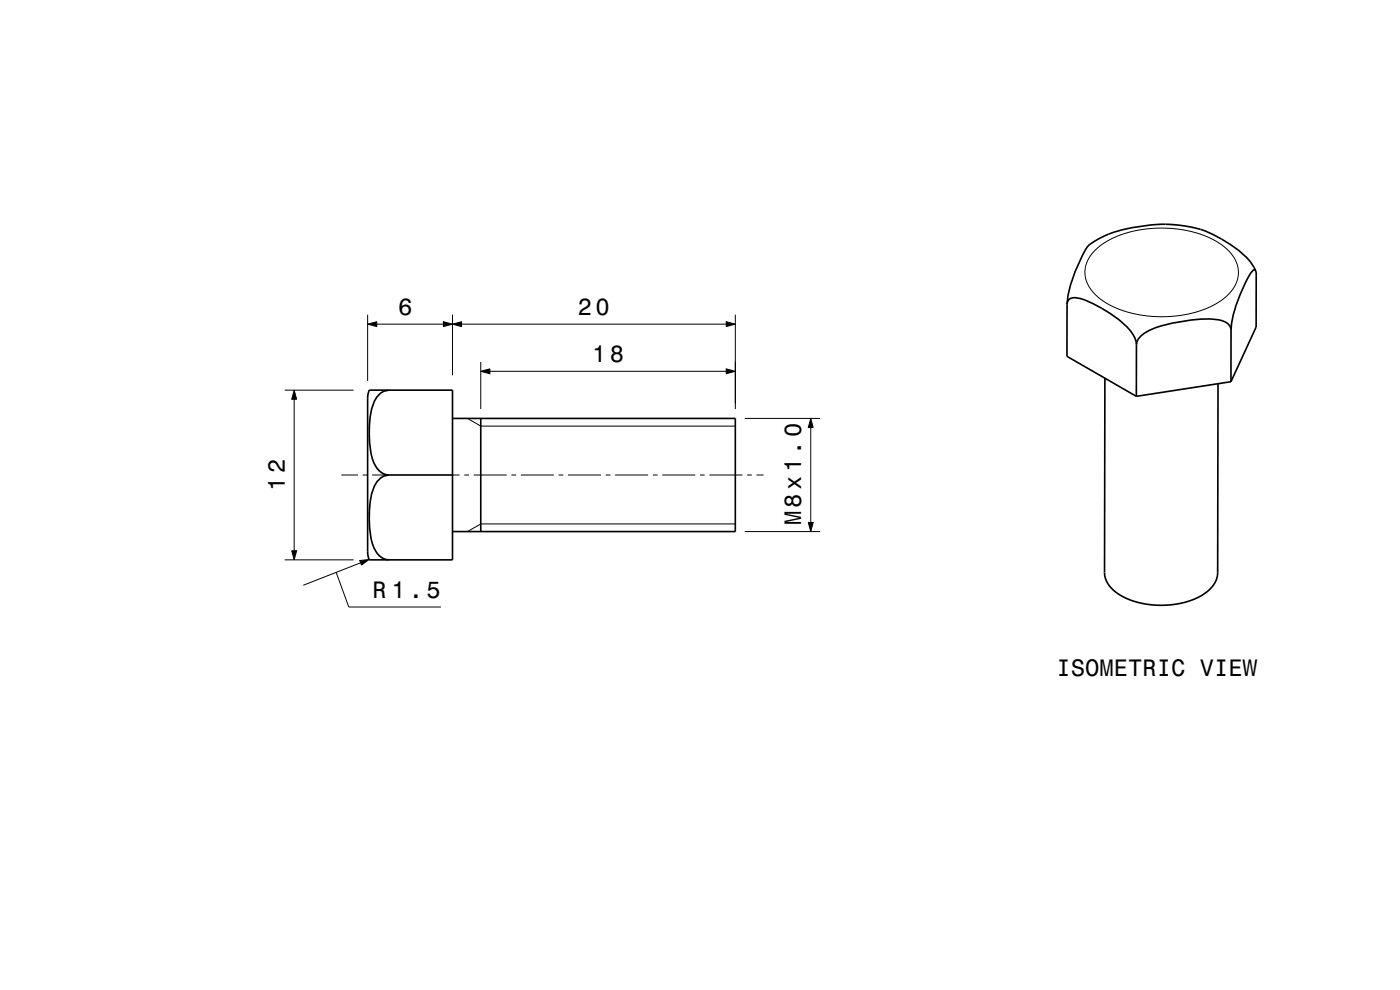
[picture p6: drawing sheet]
<svg xmlns="http://www.w3.org/2000/svg" width="297mm" height="210mm" viewBox="0 0 297 210" stroke-linecap="round" stroke-linejoin="round" font-family="sans-serif">
<g fill="none" stroke="#000" stroke-width=".21">
<path d="M232.4 53l1.7-1.4 1.8-1 2.2-.9 2.7-.7 2.7-.5 2.7-.1 2.7 .1 2.7 .4 2.3 .5 2.5 1 1.9 1 1.9 1.3 1.2 1.5 .9 1.5 .4 1.5-.1 1.6-.7 2-1.6 1.9-2.3 1.7-2.5 1.2-3.4 1-3.6 .5-3.5 .1-3.4-.4-3.2-.9-3-1.2-2.3-1.6-1.8-1.9-1-2-.1-2.1 .7-2.1zM78 68.8l1.9-.6v1.1zM78 66.8v14M79.9 68.8h14.2M94.1 68.2l1.9 .6-1.9 .5zM96 68.8l1.9-.6v1.1zM96 66.8v12.8M97.9 68.8h56.2M102 78.8l1.9-.6v1.1zM102 76.8v10M103.9 78.8h50.2M154.1 68.2l1.9 .6-1.9 .5z"/>
<path d="M154.1 78.2l1.9 .6-1.9 .5zM156 66.8v20M60.4 82.8h14.6M62.4 82.8l.5 1.9h-1zM62.4 84.7v32.1M99.2 88.8l2.8 1.6h54M158 88.8h16M172 88.8l.5 1.9h-1zM172 90.7v20.1M60.4 118.8h14.6M61.9 116.8h1l-.5 2zM72.4 100.8h3.5"/>
<path d="M76.3 118.9l2-.2-1.6 1.2zM76.5 119.4l-12.2 4.7M76.9 100.8h1M78.9 100.8h3.6M96 100.8h1.5M98.5 100.8h1M100.5 100.8h7M108.5 100.8h1M110.5 100.8h7M118.5 100.8h1M120.5 100.8h7M128.5 100.8h1"/>
<path d="M130.5 100.8h7M138.5 100.8h1M140.5 100.8h7M148.5 100.8h1M150.5 100.8h7M156 111.1h-54l-2.8 1.7M158 112.8h16M158.5 100.8h1M160.5 100.8h1.5M171.5 110.8h1l-.5 2zM71.3 121.4l2.7 7.4h19.5"/>
</g>
<g fill="none" stroke="#000" stroke-width=".35">
<path d="M266.4 57.4l-.3-.6a12.4 12.4 0 0 0-5.1-5 19.8 19.8 0 0 0-7-3.3l-3.5-.7-3.2-.2a36.3 36.3 0 0 0-12.1 2.1l-.9 .4a14 14 0 0 0-3.6 2.2 30.1 30.1 0 0 0-4.3 12.3M266.4 57.4l-.4-.2a5.7 5.7 0 0 0-1.7 2.7 27.6 27.6 0 0 0-3.1 10M266.4 57.4l.1 .8v11.2l-5.4 11.6M226.4 64.6a1.4 1.4 0 0 1 1.7-1.5 23.2 23.2 0 0 1 11 6.2 6.4 6.4 0 0 1 2 3.7M226.4 64.6l-.1 11 14.8 8.5M241.1 73v11.1M261.2 69.9a2.66 2.66 0 0 0-2.7-2.1 32.1 32.1 0 0 0-14.6 2.3 4.3 4.3 0 0 0-2.8 2.9M261.2 69.9l-.1 11.1M78.3 82.8h17.7v36h-17.7l-.3-1.8v-32.5zM82.5 82.8a3.6 3.6 0 0 0-3.1 2.3 21.1 21.1 0 0 0 0 13.2 3.8 3.8 0 0 0 3.1 2.5M96 88.8h60v24h-60M102 88.8v24"/>
<path d="M234.4 80.2l-.1 41.2a6.4 6.4 0 0 0 4.3 5.4l2.3 .8 2.8 .6 3 .2 3-.3 2.5-.6 2.2-.9 1.8-1.2 1.3-1.4a4.5 4.5 0 0 0 .8-2.5l.1-40.1M261.1 81l-20 3.1M82.5 100.8a3.6 3.6 0 0 0-3.1 2.3 21.1 21.1 0 0 0 0 13.2 3.7 3.7 0 0 0 3.1 2.5M82.5 100.8h13.5"/>
</g>
<g fill="#000">
<path d="M78 68.8l1.9-.6v1.1z" fill-rule="evenodd"/>
<path d="M94.1 68.2l1.9 .6-1.9 .5z" fill-rule="evenodd"/>
<path d="M96 68.8l1.9-.6v1.1z" fill-rule="evenodd"/>
<path d="M102 78.8l1.9-.6v1.1z" fill-rule="evenodd"/>
<path d="M154.1 68.2l1.9 .6-1.9 .5z" fill-rule="evenodd"/>
<path d="M154.1 78.2l1.9 .6-1.9 .5z" fill-rule="evenodd"/>
<path d="M62.4 82.8l.5 1.9h-1z" fill-rule="evenodd"/>
<path d="M172 88.8l.5 1.9h-1z" fill-rule="evenodd"/>
<path d="M61.9 116.8h1l-.5 2z" fill-rule="evenodd"/>
<path d="M76.3 118.9l2-.2-1.6 1.2z" fill-rule="evenodd"/>
<path d="M171.5 110.8h1l-.5 2z" fill-rule="evenodd"/>
</g>
<g font-size="5">
<text x="84.5" y="66.8">6</text>
<text x="122.6" y="66.8">20</text>
<text x="125.6" y="76.8">18</text>
<text x="60.4" y="104.1" transform="rotate(-90 60.4 104.1)">12</text>
<text x="170" y="111.4" transform="rotate(-90 170 111.4)">M8x1.0</text>
<text x="79" y="126.8">R 1.5</text>
<text x="224.2" y="143.3">ISOMETRIC VIEW</text>
</g>
</svg>
